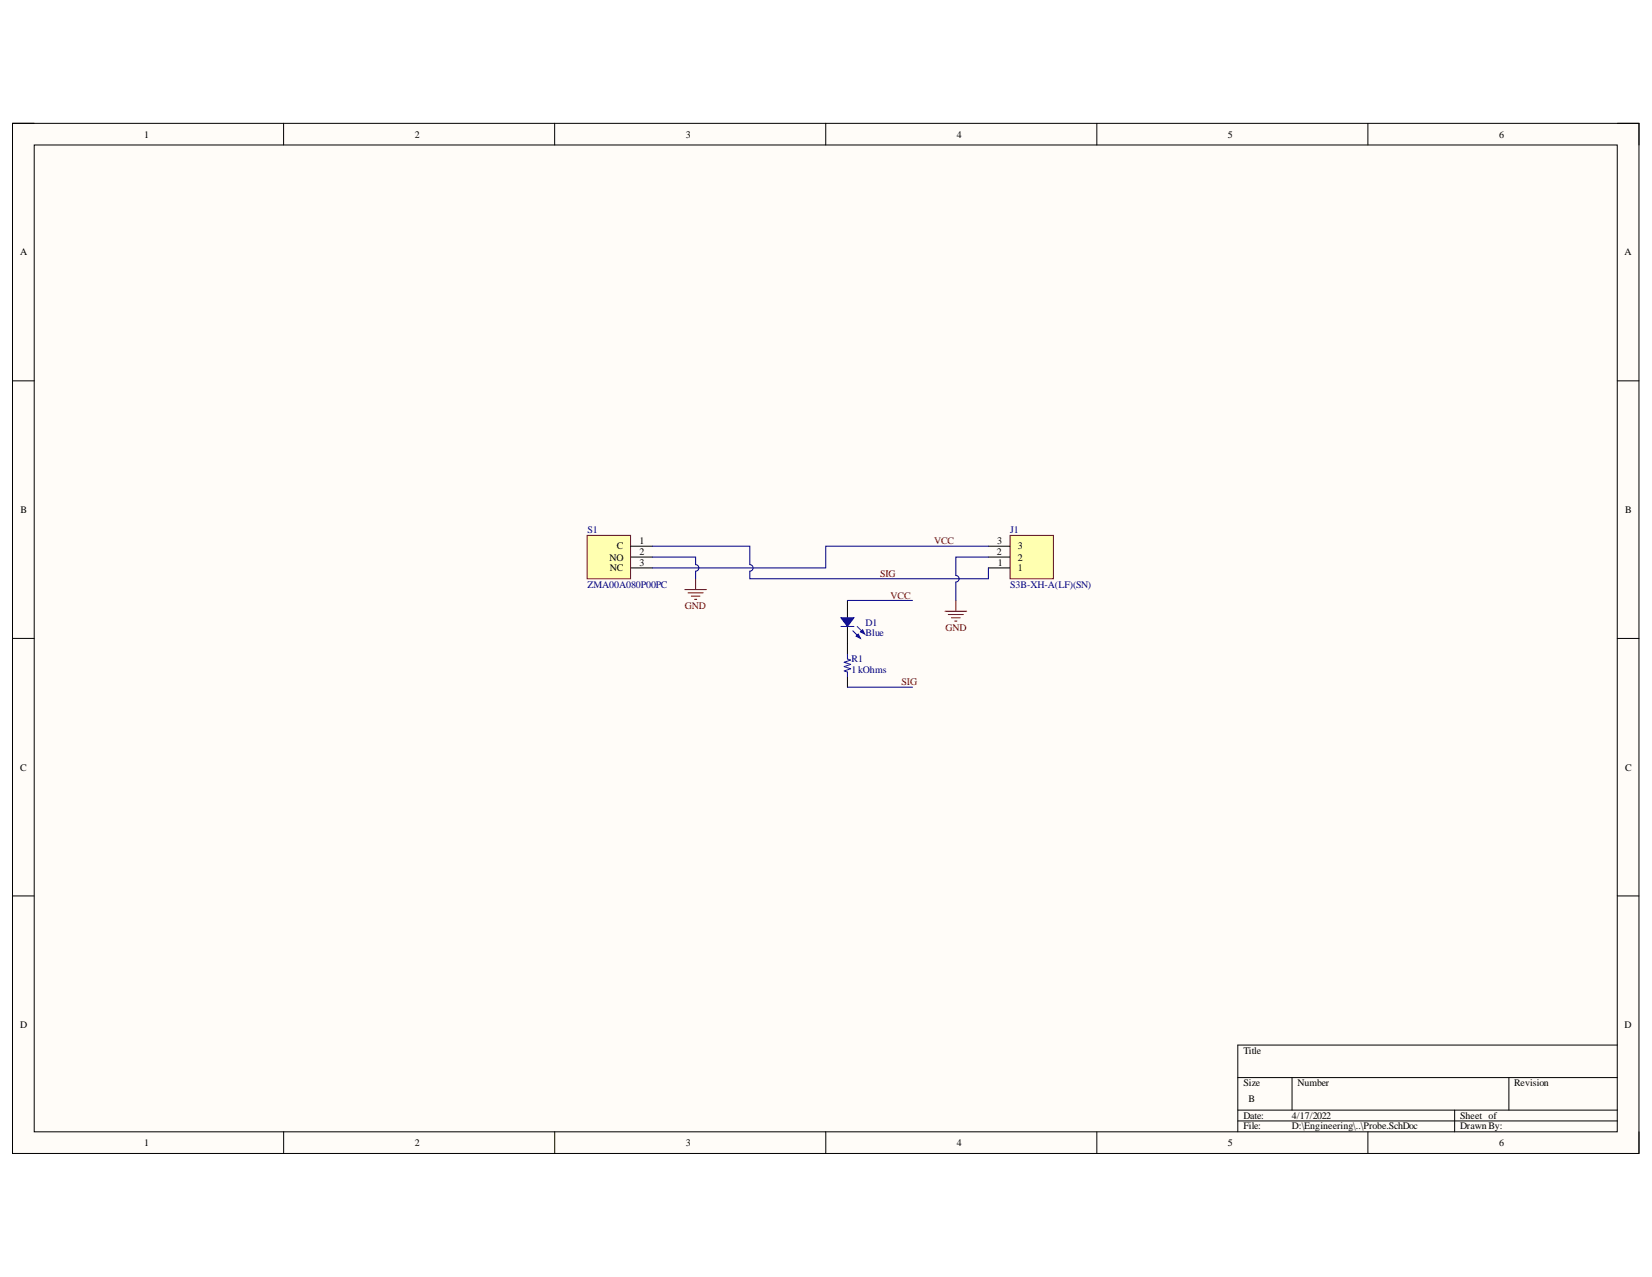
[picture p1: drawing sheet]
<svg xmlns="http://www.w3.org/2000/svg" width="279mm" height="216mm" viewBox="0 0 279 216" stroke-linecap="round" stroke-linejoin="round" font-family="sans-serif">
<path d="M2.1 20.9h275.1v174.1h-275.1z" fill-rule="evenodd" fill="#fffcf8"/>
<path d="M2.1 20.9h275.1v174.1h-275.1z" fill="none" stroke="#000" stroke-width=".17"/>
<path d="M5.8 24.5h267.7v166.9h-267.7z" fill-rule="evenodd" fill="#fffcf8"/>
<g fill="none" stroke="#000" stroke-width=".17">
<path d="M2.1 20.8h3.7M5.8 24.5h267.7v166.9h-267.7zM48 20.8v3.7M93.8 20.8v3.7M139.7 20.8v3.7M185.5 20.9v3.6M231.4 20.9v3.6M273.5 20.9h3.7v3.6M2.1 64.4h3.7M273.5 64.4h3.7M2.1 107.9h3.7M143.3 101.5v2.9"/>
<path d="M143.3 105.9v2.9M273.5 107.9h3.7M2.1 151.5h3.7M273.5 151.5h3.7M273.5 176.7h-64.2v14.7M48 191.4v3.6M93.8 191.4v3.6M139.7 191.4v3.6M185.5 191.4v3.6M209.3 182.2h64.2M209.3 187.7h64.2M209.3 189.5h64.2"/>
<path d="M218.5 182.2v5.5M231.4 191.4v3.6M246 187.7v3.7M255.2 182.2v5.5M277.2 191.4v3.6"/>
</g>
<path d="M142.2 105.9h2.2" fill="none" stroke="#00f" stroke-width=".17"/>
<path d="M142.2 104.4h2.2l-1.1 1.5z" fill="#00f"/>
<path d="M142.2 104.4h2.2l-1.1 1.5zM145 105.9l.9 .9" fill="none" stroke="#00f" stroke-width=".17"/>
<path d="M145.9 106.5l.4 .7-.8-.4z" fill="#00f"/>
<path d="M144.2 106.6l1.1 1.1M145.9 106.5l.4 .7-.8-.4z" fill="none" stroke="#00f" stroke-width=".17"/>
<path d="M144.8 107.6l.4-.4 .3 .7z" fill="#00f"/>
<path d="M143.3 110.7v.7l.6 .2-1.1 .4 1.1 .3-1.1 .4 1.1 .4-1.1 .3 .5 .2v.7M144.8 107.6l.4-.4 .3 .7z" fill="none" stroke="#00f" stroke-width=".17"/>
<path d="M143.3 108.8v1.9M143.3 114.3v1.9" fill="none" stroke="#000" stroke-width=".17"/>
<path d="M115.8 99.7h3.7M117.6 97.9v1.8M116.4 100.2h2.5M116.9 100.8h1.5M117.5 101.3h.3M159.8 103.3h3.7M160.4 103.9h2.5M160.9 104.4h1.5M161.5 105h.3M161.7 101.5v1.8" fill="none" stroke="#800000" stroke-width=".17"/>
<path d="M99.3 90.5h7.3v7.4h-7.3z" fill-rule="evenodd" fill="#ffffb0"/>
<path d="M99.3 90.5h7.3v7.4h-7.3z" fill="none" stroke="#800000" stroke-width=".17"/>
<path d="M106.6 92.3h3.7M106.6 94.2h3.7M106.6 96h3.7" fill="none" stroke="#000" stroke-width=".17"/>
<path d="M170.8 90.5h7.4v7.4h-7.4z" fill-rule="evenodd" fill="#ffffb0"/>
<path d="M170.8 90.5h7.4v7.4h-7.4z" fill="none" stroke="#800000" stroke-width=".17"/>
<path d="M167.2 96h3.6M167.2 94.2h3.6M167.2 92.3h3.6" fill="none" stroke="#000" stroke-width=".17"/>
<path d="M110.3 94.2h7.3v1.3a.55 .55 0 0 1 .6 .5 .55 .55 0 0 1-.6 .6v1.3M110.3 92.3h16.5v3.2a.55 .55 0 0 1 .6 .5 .55 .55 0 0 1-.6 .6v1.3h40.4v-1.9M167.2 92.3h-27.5v3.7h-29.4M167.2 94.2h-5.5v3.1a.55 .55 0 0 1 .5 .6 .55 .55 0 0 1-.5 .5v3.1M143.3 101.5h11M143.3 116.2h11" fill="none" stroke="#000080" stroke-width=".17"/>
<g font-size="1.7">
<text x="24.4" y="23.3">1</text>
<text x="70.2" y="23.3">2</text>
<text x="116" y="23.3">3</text>
<text x="161.8" y="23.3">4</text>
<text x="207.7" y="23.3">5</text>
<text x="253.5" y="23.3">6</text>
<text x="3.4" y="43.2">A</text>
<text x="274.8" y="43.2">A</text>
<text x="3.5" y="86.7">B</text>
<text x="274.9" y="86.7">B</text>
<text x="103.1" y="94.8">NO</text>
<text x="104.3" y="92.9">C</text>
<text x="108.1" y="92">1</text>
<text x="108.1" y="93.8">2</text>
<text x="108.1" y="95.7">3</text>
<text x="168.6" y="93.8">2</text>
<text x="168.7" y="92">3</text>
<text x="168.7" y="95.7">1</text>
<text x="172.1" y="94.8">2</text>
<text x="172.1" y="92.9">3</text>
<text x="103.2" y="96.5">NC</text>
<text x="172.1" y="96.5">1</text>
<text x="3.4" y="130.3">C</text>
<text x="274.9" y="130.3">C</text>
<text x="3.4" y="173.8">D</text>
<text x="274.8" y="173.8">D</text>
<text x="210.3" y="178.2">Title</text>
<text x="210.3" y="183.7">Size</text>
<text x="219.4" y="183.7">Number</text>
<text x="256.1" y="183.7">Revision</text>
<text x="210.3" y="189.2">Date:</text>
<text x="210.3" y="191">File:</text>
<text x="211.1" y="186.4">B</text>
<text x="218.5" y="189.2">4/17/2022</text>
<text x="218.5" y="191">D:\Engineering\..\Probe.SchDoc</text>
<text x="246.9" y="189.2">Sheet of</text>
<text x="246.9" y="191">DrawnBy:</text>
<text x="24.4" y="193.7">1</text>
<text x="70.2" y="193.7">2</text>
<text x="116" y="193.7">3</text>
<text x="161.8" y="193.7">4</text>
<text x="207.7" y="193.7">5</text>
<text x="253.5" y="193.7">6</text>
</g>
<g font-size="1.7" fill="#000080">
<text x="99.3" y="90.2">S1</text>
<text x="170.9" y="90.2">J1</text>
<text x="99.3" y="99.3">ZMA00A080P00PC</text>
<text x="170.9" y="99.3">S3B-XH-A(LF)(SN)</text>
<text x="146.4" y="105.8">D1</text>
<text x="146.4" y="107.5">Blue</text>
<text x="144" y="113.8">1kOhms</text>
<text x="144" y="111.9">R1</text>
</g>
<g font-size="1.7" fill="#800000">
<text x="158" y="92">VCC</text>
<text x="148.9" y="97.5">SIG</text>
<text x="150.6" y="101.2">VCC</text>
<text x="115.8" y="103">GND</text>
<text x="159.9" y="106.7">GND</text>
<text x="152.5" y="115.8">SIG</text>
</g>
</svg>
